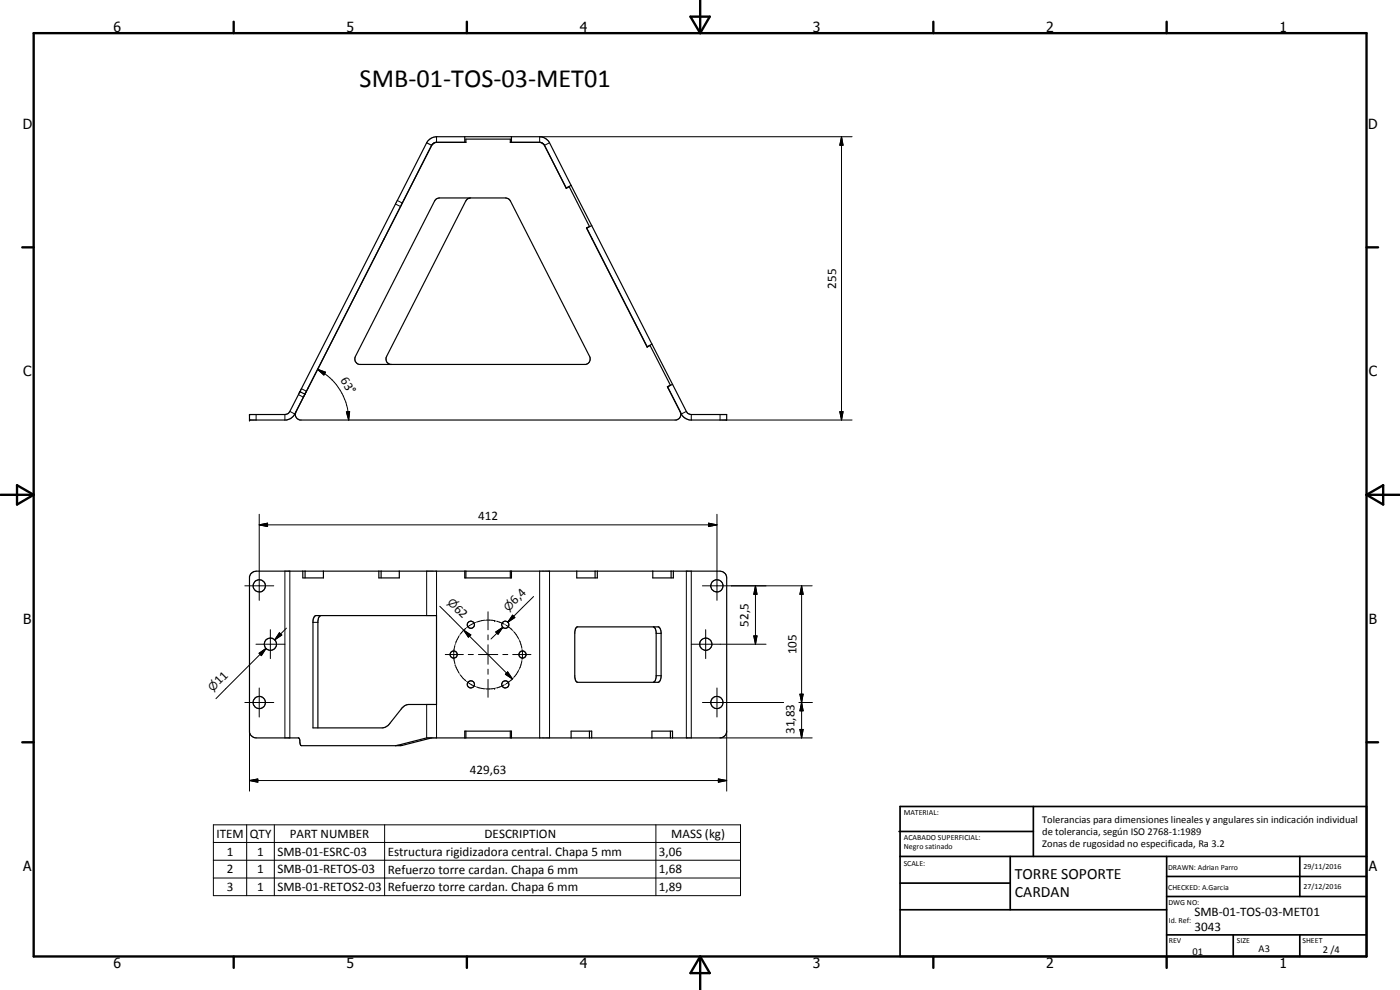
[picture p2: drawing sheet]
<svg xmlns="http://www.w3.org/2000/svg" width="420mm" height="297mm" viewBox="0 0 420 297" stroke-linecap="round" stroke-linejoin="round" font-family="sans-serif">
<g fill="none" stroke="#000" stroke-width=".35">
<path d="M121.3 59.9h.1M128 42.8a3.5 3.5 0 0 1 3-1.8h31a3.5 3.5 0 0 1 2.9 1.8l6.5 12.8M128 42.8l1.5 .8M128 42.8l-38 74.7M129.5 43.6l-9.3 18.4M129.7 43.3l-.2 .3M129.7 43.3l-40.9 80.3a1.71 1.71 0 0 0 1.2 2.4h113a1.74 1.74 0 0 0 1.2-2.4M130.8 59.8l1.1-.4h19.8l1.1 .4 24.1 47.1a1.69 1.69 0 0 1-1.1 2.4h-67.9a1.63 1.63 0 0 1-1.2-2.4zM131 42.7l-.8 .3-.5 .3M139.5 41v1.7M141.3 59.4l-.9 .2-.6 .7-23.8 46.6a1.64 1.64 0 0 0 1.2 2.4M153.5 41v1.7"/>
<path d="M162 42.7l.8 .3M162.8 43l-.5-.3h-9.1v-1h-13.4v1h-9.1l-1 .6M162.8 43l.5 .3M162.8 43l.3 .1M163 43.2l.2 .1M163.3 43.3l6.7 13.2 .8-.5 6.1 11.9-.9 .5 18.2 35.7M171.4 55.6l-1.5 .8 .1 .1M171.4 55.6l6.2 12.1M115.2 71.7l.1 .1M176.1 68.4v.1M176.1 68.5l18.1 35.5M177.6 67.7l-1.5 .8"/>
<path d="M177.6 67.7l18.1 35.6M177.7 71.7v.1M90 117.5l-3 5.9-.6 .7-.9 .3h-10.6v1.6h11a3.4 3.4 0 0 0 2.6-1.8l3-5.9M90 117.5l1.5 .8M92 117.4l-.5 .9M92.4 116.5h.1M98.5 104.6h.1M194.2 104l.1 .1M194.2 104.1l.9-.4 6.1 11.9-.9 .4M195.7 103.3l-1.5 .7M195.7 103.3l6.1 12M200.3 116l.1 .1"/>
<path d="M200.6 116.5h-.1M201.8 115.3l4.2 8.1 .6 .7 .9 .3h10.6v1.6h-11.1a3.4 3.4 0 0 1-2.5-1.8l-4.2-8.2M201.8 115.3l-1.4 .8M90.9 171.4v2h6.2v-2M91.6 171.4v2M113.7 171.4v2h6.1v-2M114.4 171.4v2M139.5 171.4v2h14v-2M139.8 171.4v2M153.2 171.4v2M173.1 171.4v2h6.2v-2M178.6 171.4v2"/>
<path d="M195.9 171.4v2h6.2v-2M201.4 171.4v2M94.3 185l.5-.3h36.2v26.7h-8.3l-1 .2-1 .8-4 5-1.6 1h-21.2v-32zM96.3 184.7l-.7 .7-.2 1v32M173 188.2l24.6-.1 .6 .7 .2 .9v13.4l-.6 1.5-24.4 .1a1.53 1.53 0 0 1-.9-1.6v-13.4l.2-.9zM196.2 188.1l.4 .4 .3 1.2v13.4l-.3 1.2-.6 .4M139.8 219.4v2M153.2 219.4v2M176.9 219.4v2M201.2 219.4v2M129.5 221.4l-9.3 2.3h-29.7l-.4-.3-.2-1.4-.2-.6h-12.8a2.2 2.2 0 0 1-2-1.6v-46.8a2.2 2.2 0 0 1 2-1.6h139.2a2.09 2.09 0 0 1 2 2v46a2 2 0 0 1-2 2h-88.1l-9.3 2.3M139.5 221.4v-2h14v2"/>
<path d="M171.4 221.4v-2h6.2v2M195.7 221.4v-2h6.1v2"/>
<circle cx="77.8" cy="175.8" r="1.83"/>
<circle cx="215.1" cy="175.8" r="1.84"/>
<circle cx="81.1" cy="193.3" r="1.85"/>
<circle cx="136.2" cy="196.4" r="1.07"/>
<circle cx="141.3" cy="187.4" r="1.08"/>
<circle cx="151.6" cy="187.4" r="1.07"/>
<circle cx="156.8" cy="196.4" r="1.07"/>
<circle cx="211.8" cy="193.3" r="1.84"/>
<circle cx="77.8" cy="210.8" r="1.82"/>
<circle cx="141.3" cy="205.3" r="1.08"/>
<circle cx="151.7" cy="205.4" r="1.07"/>
<circle cx="215.2" cy="210.8" r="1.83"/>
</g>
<g fill="none" stroke="#000" stroke-width=".3">
<path d="M131 41v1.7M164.9 42.8l-1.5 .8M252.5 41l.5 2.6h-1zM252.5 41v85M255.7 41h-93.7v1.7M118.7 61.2l1.5 .8M119.2 60.2l1.5 .7M89.6 118.4l1.4 .8M90.5 116.6l1.5 .8M95.3 110.8l2.4 .9-.5 .8zM95.3 110.8a17.2 17.2 0 0 1 9.3 15.2M76.9 124.4v1.6"/>
<path d="M85.5 124.4v1.6M87 123.4l1.5 .8M104 123.6l.9-.1-.3 2.5zM206 123.4l-1.5 .8M207.5 124.4v1.6M216.1 124.4v1.6M218.1 126h37.6M252 123.5h1l-.5 2.5zM77.8 157.5l2.5-.5v1zM77.8 157.5h137.4M77.8 154.3v25.8M212.6 157l2.6 .5-2.6 .5z"/>
<path d="M215.2 154.3v25.8M73.5 175.8h8.7M85.5 171.4v50M87 171.4v50M128 171.4v13.3M131 171.4v13.3M160.1 179l-7.7 7.7M162 171.4v50M164.9 171.4v50M206 171.4v50M207.5 171.4v50M210.8 175.8h32.9"/>
<path d="M226.7 175.8l.5 2.5h-1zM226.7 175.8v17.5M240.6 175.8l.4 2.5h-.9zM240.6 175.8v45.6M76.8 193.3h8.7M77.8 196l2-1.4-1.4 2.1zM79.8 194.6l-1.7 1.7M79.8 194.6l-15 15M81.1 188.9v8.7M83.9 189.9l.7 .6-2.1 1.5zM86 188.5l-3.5 3.5M93.9 186.7h1.5"/>
<path d="M132 181.9l7.2 7.2M133.6 196.4h5.5M136.2 196.4h.1M136.2 196.7l.3 2.4M136.5 193.7l-.3 2.4M136.6 199.4h.1M136.6 193.3v.1M136.7 199.8l1 2.1M137.7 190.8l-1 2.2M138 190.5v.1M139.2 189.1l2.1 1.4-.7 .7zM139.2 189.1l14.6 14.6"/>
<path d="M139.8 188.5l-1.7 1.8M140.1 188.3h-.1M140.5 196.4h1.6M142.4 186.9l-2.1 1.2M142.7 186.8h.1M143.6 196.4h5.8M145.3 186.1h.1M145.3 186.1l-2.3 .5M145.7 186.1h.1M146 186.1l2.5 .1M146.5 183.6v5.4M146.5 190.5v1.5"/>
<path d="M146.5 193.5v5.8M148.5 186.2h.1M148.7 186.3h.1M148.8 189.6l2.1-1.4-1.4 2.1zM149.1 186.4l2.2 .9M150.9 196.4h1.5M150.9 188.2l-3.5 3.5M151.6 187.5h.1M151.9 187.6l1.9 1.5M153.8 184.6l.7 .7-2.1 1.4zM153.9 196.4h5.4M154 189.4h.1"/>
<path d="M154.3 189.6l1.3 2M155.8 191.9h.1M155.9 192.2l.7 2.3M156.6 198.2l-.7 2.4M156.7 194.8v.1M156.7 197.9v.1M156.7 195.2v2.4M196.9 190h1.5M207.5 193.3h22.4M211.8 188.9v8.7M226.2 190.8h1l-.5 2.5zM73.5 210.8h8.7"/>
<path d="M74.9 219.4v18M77.8 206.4v8.7M128 211.4v10M131 211.4v10M138 202.2h.1M138.1 202.5l1.7 1.8M140 204.5h.1M140.3 204.6l2.1 1.3M142.7 206h.1M143 206.1l2.3 .6M145.3 206.7h.1M145.7 206.7h.1"/>
<path d="M146.5 200.8v1.5M146.5 203.8v5.4M148.5 206.5h.1M148.5 206.5l-2.5 .2M148.7 206.5h.1M151.3 205.5l-2.2 .9M151.7 205.3l-.1 .1M152.3 201.6l1.5 2.1-2.1-1.4zM153.8 203.7l-1.9 1.4M154.1 203.4l-.1 .1M155.6 201.2l-1.3 2M155.8 200.8v.1"/>
<path d="M196.9 202.7h1.5M210.8 210.8h24.4M215.2 206.4v8.7M218.1 219.4v18M239.8 210.8h3.9M240.1 208.3h.9l-.4 2.5zM240.1 218.9h.9l-.4 2.5zM240.6 210.8l.4 2.5h-.9zM74.9 234.2l2.5-.5v1zM74.9 234.2h143.2M119.2 223.6h1.5M215.6 233.7l2.5 .5-2.5 .5z"/>
<path d="M216.1 221.4h27.6M64 247.5h158.2v21.2h-158.2zM64 252.8h158.2M64 258.1h158.2M74 247.5v21.2M82.3 247.5v21.2M115.4 247.5v21.2M196.8 247.5v21.2M64 263.4h158.2"/>
</g>
<g fill="#000">
<circle cx="90" cy="117.5" r=".18"/>
<circle cx="74.9" cy="126" r=".18"/>
<circle cx="74.9" cy="124.4" r=".18"/>
</g>
<g fill="none" stroke="#000" stroke-width=".71">
<path d="M10.1 9.9h400v277.1h-400zM70.1 6.5v3.4M140.1 6.5v3.4M207.2 5h5.8l-2.9 4.9zM210.1 0v9.9M280.1 6.5v3.4M350.1 6.5v3.4M6.7 74.2h3.4M410.1 74.2h3.5M.1 148.5h10M5.1 145.6l5 2.9-5 2.9zM410.1 148.5h10"/>
<path d="M410.1 148.5l5-2.9v5.8zM6.7 222.7h3.4M410.1 222.7h3.5M70.1 287v3.4M140.1 287v3.4M210.1 287v10M210.1 287l2.9 5h-5.8zM280.1 287v3.4M350.1 287v3.4"/>
</g>
<g fill="none" stroke="#000" stroke-width=".51">
<path d="M269.8 249.5h40.3M270.1 242h140v45h-140zM270.1 257h140M303.2 257v16M310.1 242v15M350.1 257v30M390.1 257v12M270.1 265h33.1M270.1 273h80M350.1 269h60M350.1 263h60M350.1 280.5h60"/>
<path d="M370.1 280.5v6.5M390.1 280.5v6.5"/>
</g>
<g fill="#000">
<path d="M252.5 41l.5 2.6h-1zM95.3 110.8l2.4 .9-.5 .8zM104 123.6l.9-.1-.3 2.5zM252 123.5h1l-.5 2.5zM77.8 157.5l2.5-.5v1zM212.6 157l2.6 .5-2.6 .5zM226.7 175.8l.5 2.5h-1zM240.6 175.8l.4 2.5h-.9zM77.8 196l2-1.4-1.4 2.1zM83.9 189.9l.7 .6-2.1 1.5zM139.2 189.1l2.1 1.4-.7 .7zM148.8 189.6l2.1-1.4-1.4 2.1z"/>
<path d="M153.8 184.6l.7 .7-2.1 1.4zM226.2 190.8h1l-.5 2.5zM152.3 201.6l1.5 2.1-2.1-1.4zM240.1 208.3h.9l-.4 2.5zM240.1 218.9h.9l-.4 2.5zM240.6 210.8l.4 2.5h-.9zM74.9 234.2l2.5-.5v1zM215.6 233.7l2.5 .5-2.5 .5z"/>
</g>
<text font-size="7.9" x="107.9" y="26.2">SMB-01-TOS-03-MET01</text>
<g font-size="4.7">
<text x="304.6" y="263.8">TORRE SOPORTE</text>
<text x="304.6" y="269.2">CARDAN</text>
</g>
<g font-size="4.2">
<text x="34" y="9.6">6</text>
<text x="104" y="9.6">5</text>
<text x="174" y="9.6">4</text>
<text x="244" y="9.6">3</text>
<text x="314" y="9.6">2</text>
<text x="384" y="9.6">1</text>
<text x="6.8" y="38.7">D</text>
<text x="410.6" y="38.7">D</text>
<text x="7" y="112.9">C</text>
<text x="410.8" y="112.9">C</text>
<text x="7" y="187.1">B</text>
<text x="410.8" y="187.1">B</text>
<text x="7" y="261.4">A</text>
<text x="410.8" y="261.4">A</text>
<text x="34" y="290.4">6</text>
<text x="104" y="290.4">5</text>
<text x="174" y="290.4">4</text>
<text x="244" y="290.4">3</text>
<text x="314" y="290.4">2</text>
<text x="384" y="290.4">1</text>
</g>
<g font-size="3.9">
<text x="251" y="86.6" transform="rotate(-90 251 86.6)">255</text>
<text x="102.1" y="114" transform="rotate(58 102.1 114)">63°</text>
<text x="143.5" y="156">412</text>
<text x="136.1" y="182.9" transform="rotate(45 136.1 182.9)">62</text>
<text x="154.5" y="181.5" transform="rotate(-45 154.5 181.5)">6,4</text>
<text x="224.6" y="188" transform="rotate(-90 224.6 188)">52,5</text>
<text x="239" y="196.3" transform="rotate(-90 239 196.3)">105</text>
<text x="65.8" y="205.6" transform="rotate(-45 65.8 205.6)">11</text>
<text x="238.5" y="220.2" transform="rotate(-90 238.5 220.2)">31,83</text>
<text x="141" y="232.2">429,63</text>
<text x="65" y="251.4">ITEM</text>
<text x="75" y="251.4">QTY</text>
<text x="86.9" y="251.4">PART NUMBER</text>
<text x="145.4" y="251.4">DESCRIPTION</text>
<text x="201.5" y="251.5">MASS (kg)</text>
<text x="68.1" y="256.7">1</text>
<text x="77.2" y="256.7">1</text>
<text x="83.3" y="256.7">SMB-01-ESRC-03</text>
<text x="116.4" y="256.8">Estructura rigidizadora central. Chapa 5 mm</text>
<text x="197.8" y="256.7">3,06</text>
<text x="68.1" y="262">2</text>
<text x="77.2" y="262">1</text>
<text x="83.3" y="262">SMB-01-RETOS-03</text>
<text x="116.4" y="262.1">Refuerzo torre cardan. Chapa 6 mm</text>
<text x="197.8" y="262">1,68</text>
<text x="68.1" y="267.3">3</text>
<text x="77.2" y="267.3">1</text>
<text x="83.3" y="267.3">SMB-01-RETOS2-03</text>
<text x="116.4" y="267.5">Refuerzo torre cardan. Chapa 6 mm</text>
<text x="197.8" y="267.3">1,89</text>
<text x="358.5" y="275">SMB-01-TOS-03-MET01</text>
<text x="358.5" y="279.4">3043</text>
</g>
<g font-size="3.3">
<text x="134.1" y="181" transform="rotate(45 134.1 181)">⌀</text>
<text x="152.6" y="183.5" transform="rotate(-45 152.6 183.5)">⌀</text>
<text x="63.8" y="207.6" transform="rotate(-45 63.8 207.6)">⌀</text>
</g>
<g font-size="3.1">
<text x="312.7" y="246.8">Tolerancias para dimensiones lineales y angulares sin indicación individual</text>
<text x="312.7" y="250.4">de tolerancia, según ISO 2768-1:1989</text>
<text x="312.7" y="254">Zonas de rugosidad no especificada, Ra 3.2</text>
<text x="357.9" y="286.4">01</text>
<text x="377.7" y="285.6">A3</text>
<text x="397" y="285.9">2 /4</text>
</g>
<g font-size="2.4">
<text x="271.2" y="244.4">MATERIAL:</text>
<text x="271.3" y="252">ACABADO SUPERFICIAL:</text>
<text x="271.3" y="254.6">Negro satinado</text>
<text x="271.2" y="259.7">SCALE:</text>
<text x="350.6" y="261">DRAWN: Adrian Parro</text>
<text x="391.2" y="260.6">29/11/2016</text>
<text x="350.6" y="267">CHECKED: A.Garcia</text>
<text x="391.2" y="266.7">27/12/2016</text>
<text x="350.6" y="271.4">DWG NO:</text>
<text x="350.8" y="276.9">Id. Ref:</text>
<text x="350.8" y="282.8">REV</text>
<text x="371.2" y="282.9">SIZE</text>
<text x="390.9" y="282.9">SHEET</text>
</g>
</svg>
